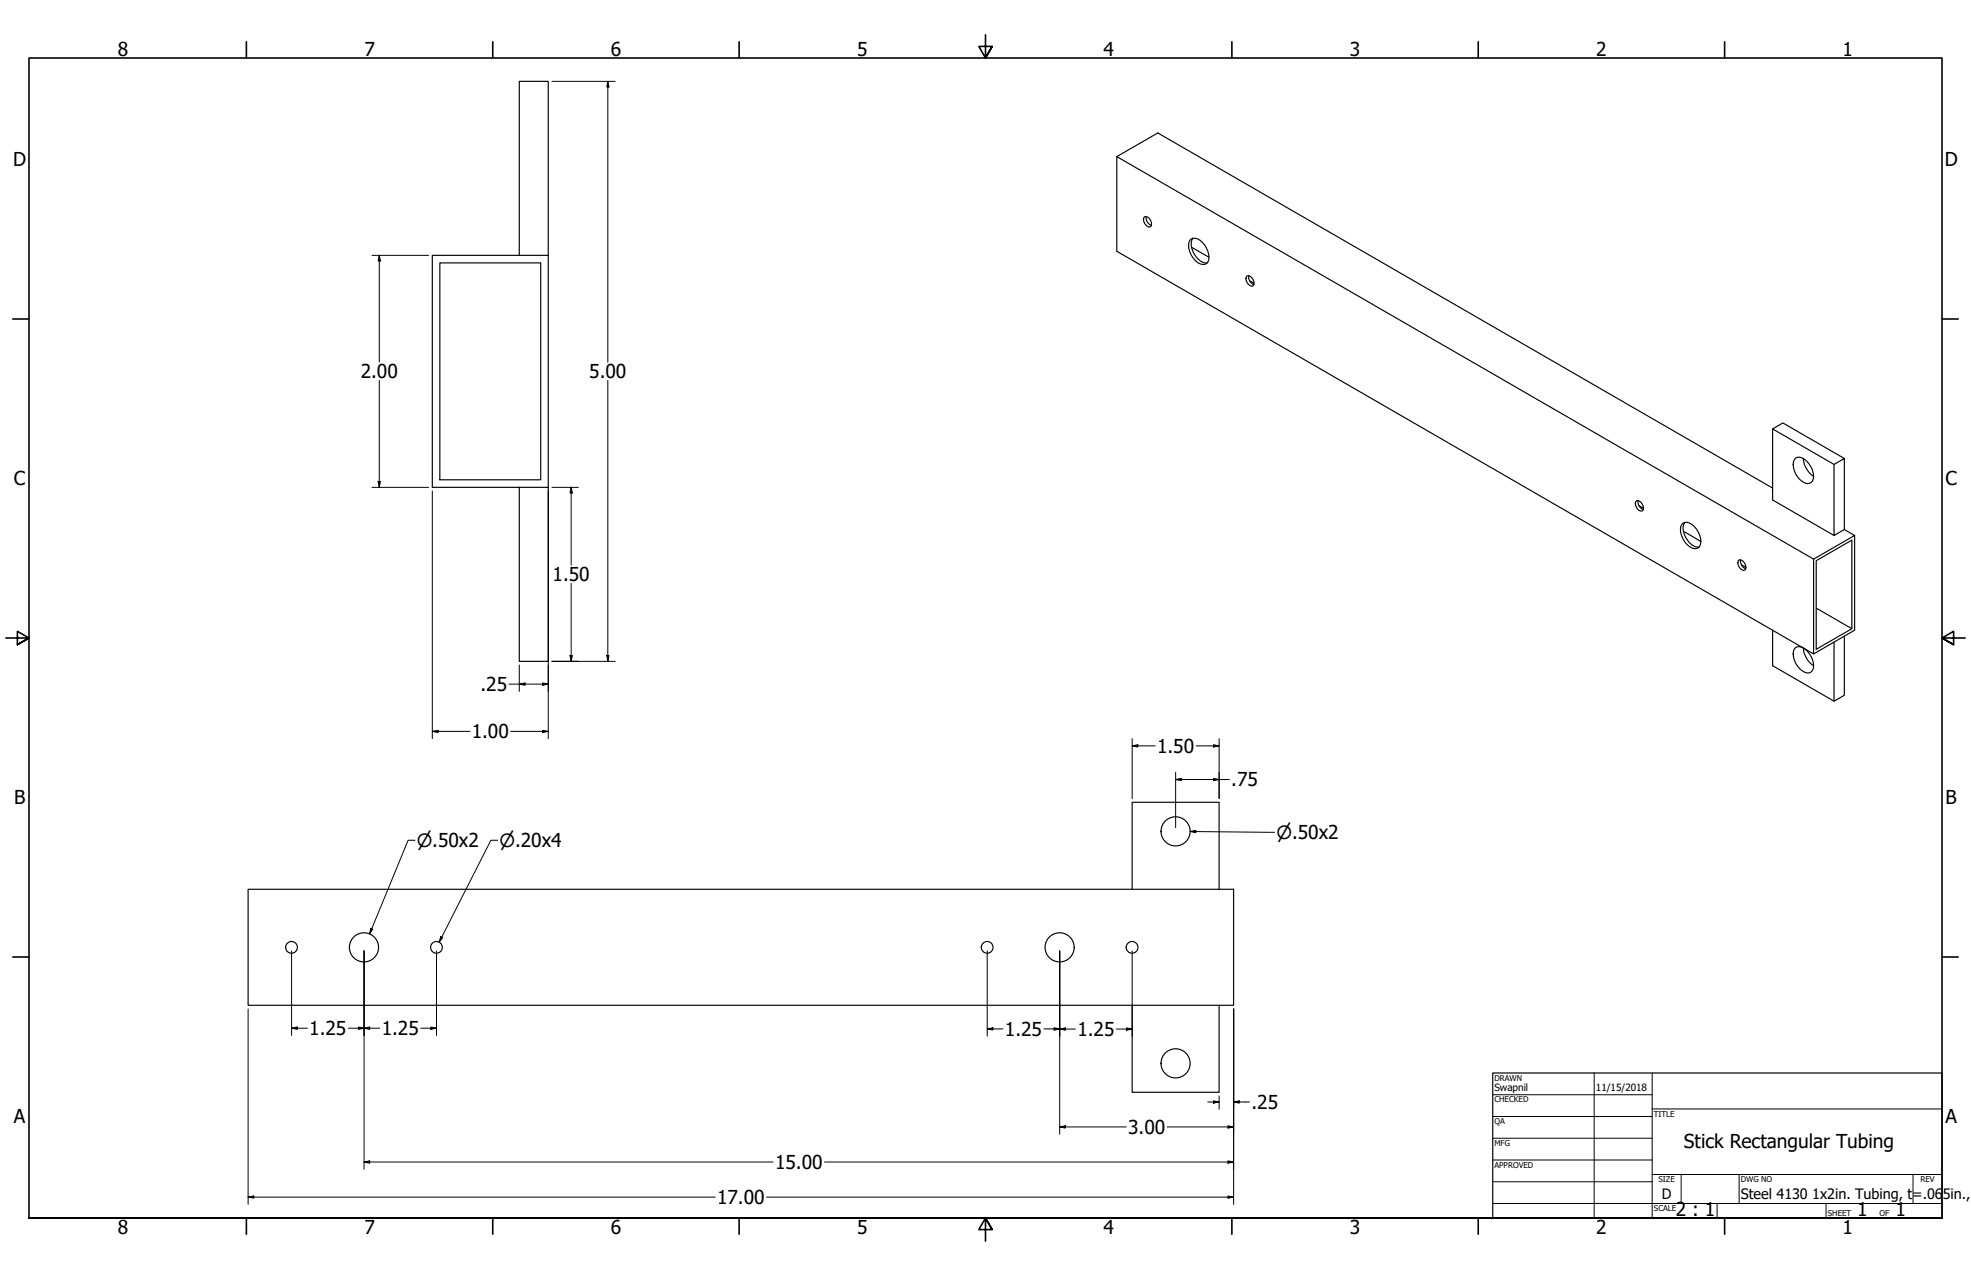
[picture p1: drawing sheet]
<svg xmlns="http://www.w3.org/2000/svg" width="864mm" height="559mm" viewBox="0 0 864 559" stroke-linecap="round" stroke-linejoin="round" font-family="sans-serif">
<!-- layer: Visible (ANSI) -->
<g fill="none" stroke="#000" stroke-width=".51">
<path d="M489.3 68.6l305.3 176.3v41.5M501.5 94.9a2.92 2.92 0 0 1 2.6 4.4 2.92 2.92 0 0 1-2.6-4.4zM502.2 94.8a3.7 3.7 0 0 0 2.3 3.9M192.7 115.1h44.2v95h-44.2zM227.5 111.8v-76.2h12.7v76.2M521.8 104.7a3.8 3.8 0 0 1 5 1.5 8.4 8.4 0 0 1 2.4 8.6 3.5 3.5 0 0 1-5.6-.8 8.5 8.5 0 0 1-2.3-8.7zM522 108.3l7.7 4.3M522.7 104.3a8.1 8.1 0 0 0 3.3 10l2 .9 1-.1M546.4 120.8a2.92 2.92 0 0 1 2.6 4.4 2.92 2.92 0 0 1-2.6-4.4zM547.1 120.7a3.7 3.7 0 0 0 2.3 4M547.5 122.9l2 1.2M776.7 187.8l26.9 15.6 4.5-2.6v31.1"/>
<path d="M227.5 213.4v76.2h12.7v-76.2h-50.8v-101.6h50.8v101.6M717 219.3a2.95 2.95 0 0 1 2.6 4.5 2.99 2.99 0 0 1-2.6-4.5zM717.7 219.3a3.5 3.5 0 0 0 2.3 3.8M776.7 213.7l-269.4-155.5-18 10.4v41.4l305.3 176.4 18-10.4v-41.5M786.8 200.6a4.8 4.8 0 0 1 5.9 2.6 7.5 7.5 0 0 1 1.4 7.5 2.9 2.9 0 0 1-4.5 .1 8.6 8.6 0 0 1-3.4-9.5zM790.1 200.8a10.2 10.2 0 0 0 4.5 7.8M803.6 203.4v31.1l4.5-2.6M808.1 200.8l-26.9-15.6-4.5 2.6v31.1l26.9 15.6M718.1 221.4l2 1.2M737.4 229.1a4.8 4.8 0 0 1 5.9 2.6 7.6 7.6 0 0 1 1.4 7.5 2.86 2.86 0 0 1-4.5 .1 8.6 8.6 0 0 1-3.4-9.5zM737.6 232.7l7.6 4.4M738.3 228.8a6.1 6.1 0 0 0 .5 6.8 6.3 6.3 0 0 0 5.7 4"/>
<path d="M808.1 231.9l4.5 2.6-18 10.4M761.9 245.2a2.99 2.99 0 0 1 2.6 4.5 2.95 2.95 0 0 1-2.6-4.5zM762.6 245.2a3.7 3.7 0 0 0 2.3 3.9M763 247.3l2 1.2M776.7 276v15.5l26.9 15.6 4.5-2.6v-25.9M795.8 266.3l15.6 9v-38.8l-15.6 9.1v38.8l15.6-9.1M786.8 283.6a4.6 4.6 0 0 1 5.9 2.5 7.5 7.5 0 0 1 1.4 7.5 2.79 2.79 0 0 1-4.5 .2 8.6 8.6 0 0 1-3.4-9.6zM790.1 283.8a10.2 10.2 0 0 0 4.5 7.7M803.6 281.2v25.9M108.7 389.4h431.8v50.8h-431.8zM496.1 389.4v-38.1h38.1v38.1M496.1 440.2v38.1h38.1v-38.1"/>
<circle cx="515.1" cy="364.1" r="6.4"/>
<circle cx="127.7" cy="414.9" r="2.57"/>
<circle cx="159.5" cy="414.9" r="6.4"/>
<circle cx="191.2" cy="414.9" r="2.57"/>
<circle cx="432.5" cy="414.9" r="2.57"/>
<circle cx="464.3" cy="414.9" r="6.4"/>
<circle cx="496" cy="414.9" r="2.57"/>
<circle cx="515.1" cy="465.7" r="6.4"/>
</g>
<!-- layer: Border (ANSI) -->
<g fill="none" stroke="#000" stroke-width=".7">
<path d="M107.9 18.3v7.1M215.9 18.3v7.1M323.8 18.3v7.1M431.8 15.2v10.2l-2.9-5.1h5.8l-2.9 5.1 2.9-5.1M539.8 18.3v7.1M647.7 18.3v7.1M755.6 18.3v7.1M5.6 139.7h7.1M850.9 139.7h7.1M2.5 279.4h10.2l-5.1-2.9v5.8l5.1-2.9-5.1 2.9M861.1 279.4h-10.2l5.1-2.9v5.8l-5.1-2.9 5.1 2.9M5.6 419.1h7.1"/>
<path d="M850.9 419.1h7.1M12.7 533.4v-508h838.2v508h-838.2h838.2M107.9 533.4v7.1M215.9 533.4v7.1M323.8 533.4v7.1M434.7 538.5l-2.9-5.1 2.9 5.1h-5.8l2.9-5.1v10.2M539.8 533.4v7.1M647.7 533.4v7.1M755.6 533.4v7.1"/>
</g>
<!-- layer: Title (ANSI) -->
<g fill="none" stroke="#000" stroke-width=".44">
<path d="M654 479.4h69.9M698.5 469.9v63.5M723.9 469.9v63.5M654 488.9h69.9M654 498.5h69.9M723.9 485.6h127M654 508h69.9M654 517.5h69.9M723.9 514.3h127M736.6 514.3v12.7M762 514.3v12.7M838.2 514.3v12.7"/>
<path d="M654 527h196.9M752.3 527v6.4M800.1 527v6.4"/>
</g>
<path d="M654 469.9h196.9v63.5h-196.9z" fill="none" stroke="#000" stroke-width=".51"/>
<!-- layer: Dimension (ANSI) -->
<g fill="none" stroke="#000" stroke-width=".44">
<path d="M241.8 35.6h27.7M266.3 35.6l.5 2.5h-.9zM266.3 35.6v123M163 111.8h24.8M166.2 111.8l.5 2.5h-1zM166.2 111.8v46.8M166.2 166.6v46.8M266.3 166.6v123M163 213.4h24.8M165.7 210.9h1l-.5 2.5zM189.4 215v108.5M240.2 215v108.5"/>
<path d="M241.8 213.4h11.6M250.3 213.4l.5 2.5h-1.1zM250.3 213.4v34.1M250.3 255.5v34.1M223 299.6h17.2M227.5 299.6l2.6-.5v1zM227.5 291.2v11.6M237.7 299.1l2.5 .5-2.5 .5zM241.8 289.6h27.7M249.7 287.1h1.1l-.5 2.5zM265.9 287.1h.9l-.5 2.5zM237.7 319.8l2.5 .5-2.5 .5z"/>
<path d="M189.4 320.3l2.6-.5v1zM189.4 320.3h16.5M223.8 320.3h16.4M496.1 326.6l2.4-.5v1.1zM496.1 326.6h10.1M496.1 323.5v26.3M515.1 338.2v24.3M524.1 326.6h10.1M531.7 326.1l2.5 .5-2.5 .6zM534.2 323.5v26.3M515.1 341.4l2.5-.5v1zM515.1 341.4h23.6"/>
<path d="M531.7 340.9l2.5 .5-2.5 .5zM181.8 368h-3l-16.9 41M218.1 368h-3l-22.7 44.6M521.5 364.1l2.4-.4v1zM521.5 364.1l37 .4M127.8 416.4v37.1M159.5 416.4v95.7M162.4 406.5l.9 .4-1.4 2.1zM191.3 416.4v37.1M193.1 410.1l.9 .5-1.6 2zM432.6 416.4v37.4M464.3 416.4v80.3"/>
<path d="M496.1 416.4v37.4M108.7 441.8v85.6M127.8 450.3l2.4-.5v1zM127.8 450.3h6.9M152.6 450.3h13.8M157 449.8l2.5 .5-2.5 .5zM159.5 450.3l2.5-.5v1zM184.3 450.3h7M188.8 449.8l2.5 .5-2.5 .5zM432.6 450.6l2.4-.5v1zM432.6 450.6h6.9M457.4 450.6l13.8 .1"/>
<path d="M461.8 450.1l2.5 .5-2.5 .5zM464.3 450.7l2.5-.5v1zM489.1 450.7h7M493.6 450.2l2.5 .5-2.5 .5zM540.5 441.8v85.6M534.2 479.9v5.9M464.3 493.5l2.5-.5v1zM464.3 493.5h29.2M511.4 493.5h29.1M529.1 482.6h5.1M531.7 482.1l2.5 .5-2.5 .5zM538 493l2.5 .5-2.5 .5z"/>
<path d="M540.5 482.6l2.5-.5v1zM540.5 482.6h7M159.5 508.9l2.5-.5v1zM159.5 508.9h179.3M361.3 508.9h179.2M538 508.4l2.5 .5-2.5 .5zM108.7 524.3l2.5-.6v1zM108.7 524.3h204.7M335.9 524.3h204.6M538 523.7l2.5 .6-2.5 .4z"/>
</g>
<g fill="#000">
<path d="M266.3 35.6l.5 2.5h-.9z" fill-rule="evenodd"/>
<path d="M166.2 111.8l.5 2.5h-1z" fill-rule="evenodd"/>
<path d="M165.7 210.9h1l-.5 2.5z" fill-rule="evenodd"/>
<path d="M250.3 213.4l.5 2.5h-1.1z" fill-rule="evenodd"/>
<path d="M227.5 299.6l2.6-.5v1z" fill-rule="evenodd"/>
<path d="M249.7 287.1h1.1l-.5 2.5z" fill-rule="evenodd"/>
<path d="M265.9 287.1h.9l-.5 2.5z" fill-rule="evenodd"/>
<path d="M189.4 320.3l2.6-.5v1z" fill-rule="evenodd"/>
<path d="M237.7 299.1l2.5 .5-2.5 .5z" fill-rule="evenodd"/>
<path d="M237.7 319.8l2.5 .5-2.5 .5z" fill-rule="evenodd"/>
<path d="M496.1 326.6l2.4-.5v1.1z" fill-rule="evenodd"/>
<path d="M531.7 326.1l2.5 .5-2.5 .6z" fill-rule="evenodd"/>
<path d="M515.1 341.4l2.5-.5v1z" fill-rule="evenodd"/>
<path d="M531.7 340.9l2.5 .5-2.5 .5z" fill-rule="evenodd"/>
<path d="M521.5 364.1l2.4-.4v1z" fill-rule="evenodd"/>
<path d="M162.4 406.5l.9 .4-1.4 2.1z" fill-rule="evenodd"/>
<path d="M193.1 410.1l.9 .5-1.6 2z" fill-rule="evenodd"/>
<path d="M127.8 450.3l2.4-.5v1z" fill-rule="evenodd"/>
<path d="M157 449.8l2.5 .5-2.5 .5z" fill-rule="evenodd"/>
<path d="M159.5 450.3l2.5-.5v1z" fill-rule="evenodd"/>
<path d="M188.8 449.8l2.5 .5-2.5 .5z" fill-rule="evenodd"/>
<path d="M432.6 450.6l2.4-.5v1z" fill-rule="evenodd"/>
<path d="M461.8 450.1l2.5 .5-2.5 .5z" fill-rule="evenodd"/>
<path d="M464.3 450.7l2.5-.5v1z" fill-rule="evenodd"/>
<path d="M493.6 450.2l2.5 .5-2.5 .5z" fill-rule="evenodd"/>
<path d="M464.3 493.5l2.5-.5v1z" fill-rule="evenodd"/>
<path d="M531.7 482.1l2.5 .5-2.5 .5z" fill-rule="evenodd"/>
<path d="M538 493l2.5 .5-2.5 .5z" fill-rule="evenodd"/>
<path d="M540.5 482.6l2.5-.5v1z" fill-rule="evenodd"/>
<path d="M159.5 508.9l2.5-.5v1z" fill-rule="evenodd"/>
<path d="M538 508.4l2.5 .5-2.5 .5z" fill-rule="evenodd"/>
<path d="M108.7 524.3l2.5-.6v1z" fill-rule="evenodd"/>
<path d="M538 523.7l2.5 .6-2.5 .4z" fill-rule="evenodd"/>
</g>
<g font-size="8.4">
<text x="51.7" y="24.4">8</text>
<text x="159.6" y="24.4">7</text>
<text x="267.6" y="24.4">6</text>
<text x="375.5" y="24.4">5</text>
<text x="483.5" y="24.4">4</text>
<text x="591.4" y="24.4">3</text>
<text x="699.4" y="24.4">2</text>
<text x="807.3" y="24.4">1</text>
<text x="5.8" y="72.9">D</text>
<text x="852.1" y="72.9">D</text>
<text x="158.1" y="165.7">2.00</text>
<text x="258.2" y="165.7">5.00</text>
<text x="6.1" y="212.6">C</text>
<text x="852.4" y="212.6">C</text>
<text x="242.1" y="254.6">1.50</text>
<text x="210.5" y="302.6">.25</text>
<text x="206.7" y="323.3">1.00</text>
<text x="507" y="329.7">1.50</text>
<text x="539.5" y="344.4">.75</text>
<text x="6.2" y="352.3">B</text>
<text x="852.5" y="352.3">B</text>
<text x="135.5" y="453.3">1.25</text>
<text x="167.3" y="453.3">1.25</text>
<text x="440.3" y="453.6">1.25</text>
<text x="472.1" y="453.7">1.25</text>
<text x="548.3" y="485.6">.25</text>
<text x="6.1" y="492">A</text>
<text x="852.4" y="492">A</text>
<text x="494.3" y="496.6">3.00</text>
<text x="737.8" y="502.9">Stick Rectangular Tubing</text>
<text x="339.6" y="511.9">15.00</text>
<text x="314.2" y="527.3">17.00</text>
<text x="734.3" y="532.6">2 : 1</text>
<text x="813.8" y="532.6">1</text>
<text x="830.5" y="532.6">1</text>
<text x="51.7" y="540.5">8</text>
<text x="159.6" y="540.5">7</text>
<text x="267.6" y="540.5">6</text>
<text x="375.5" y="540.5">5</text>
<text x="483.5" y="540.5">4</text>
<text x="591.4" y="540.5">3</text>
<text x="699.4" y="540.5">2</text>
<text x="807.3" y="540.5">1</text>
</g>
<g font-size="8">
<text x="182.6" y="370.9">⌀.50x2</text>
<text x="218.9" y="370.9">⌀.20x4</text>
<text x="559.3" y="367.4">⌀.50x2</text>
</g>
<g font-size="6.3">
<text x="728.1" y="524.9">D</text>
<text x="762.8" y="525">Steel 4130</text>
<text x="794.1" y="525">1x2in. Tubing, t=.06</text>
<text x="851.2" y="525">5in.,L</text>
</g>
<g font-size="4.4">
<text x="654.8" y="477.8">Swapnil</text>
<text x="699.3" y="478">11/15/2018</text>
</g>
<g font-size="3.5">
<text x="654.8" y="473.2">DRAWN</text>
<text x="654.8" y="482.8">CHECKED</text>
<text x="724.7" y="488.9">TITLE</text>
<text x="654.8" y="492.3">QA</text>
<text x="654.8" y="501.8">MFG</text>
<text x="654.8" y="511.4">APPROVED</text>
<text x="726.7" y="517.7">SIZE</text>
<text x="762.8" y="517.7">DWG NO</text>
<text x="841.4" y="517.7">REV</text>
<text x="724.7" y="530.4">SCALE</text>
<text x="800.9" y="532.6">SHEET</text>
<text x="823.5" y="532.6">OF</text>
</g>
</svg>
